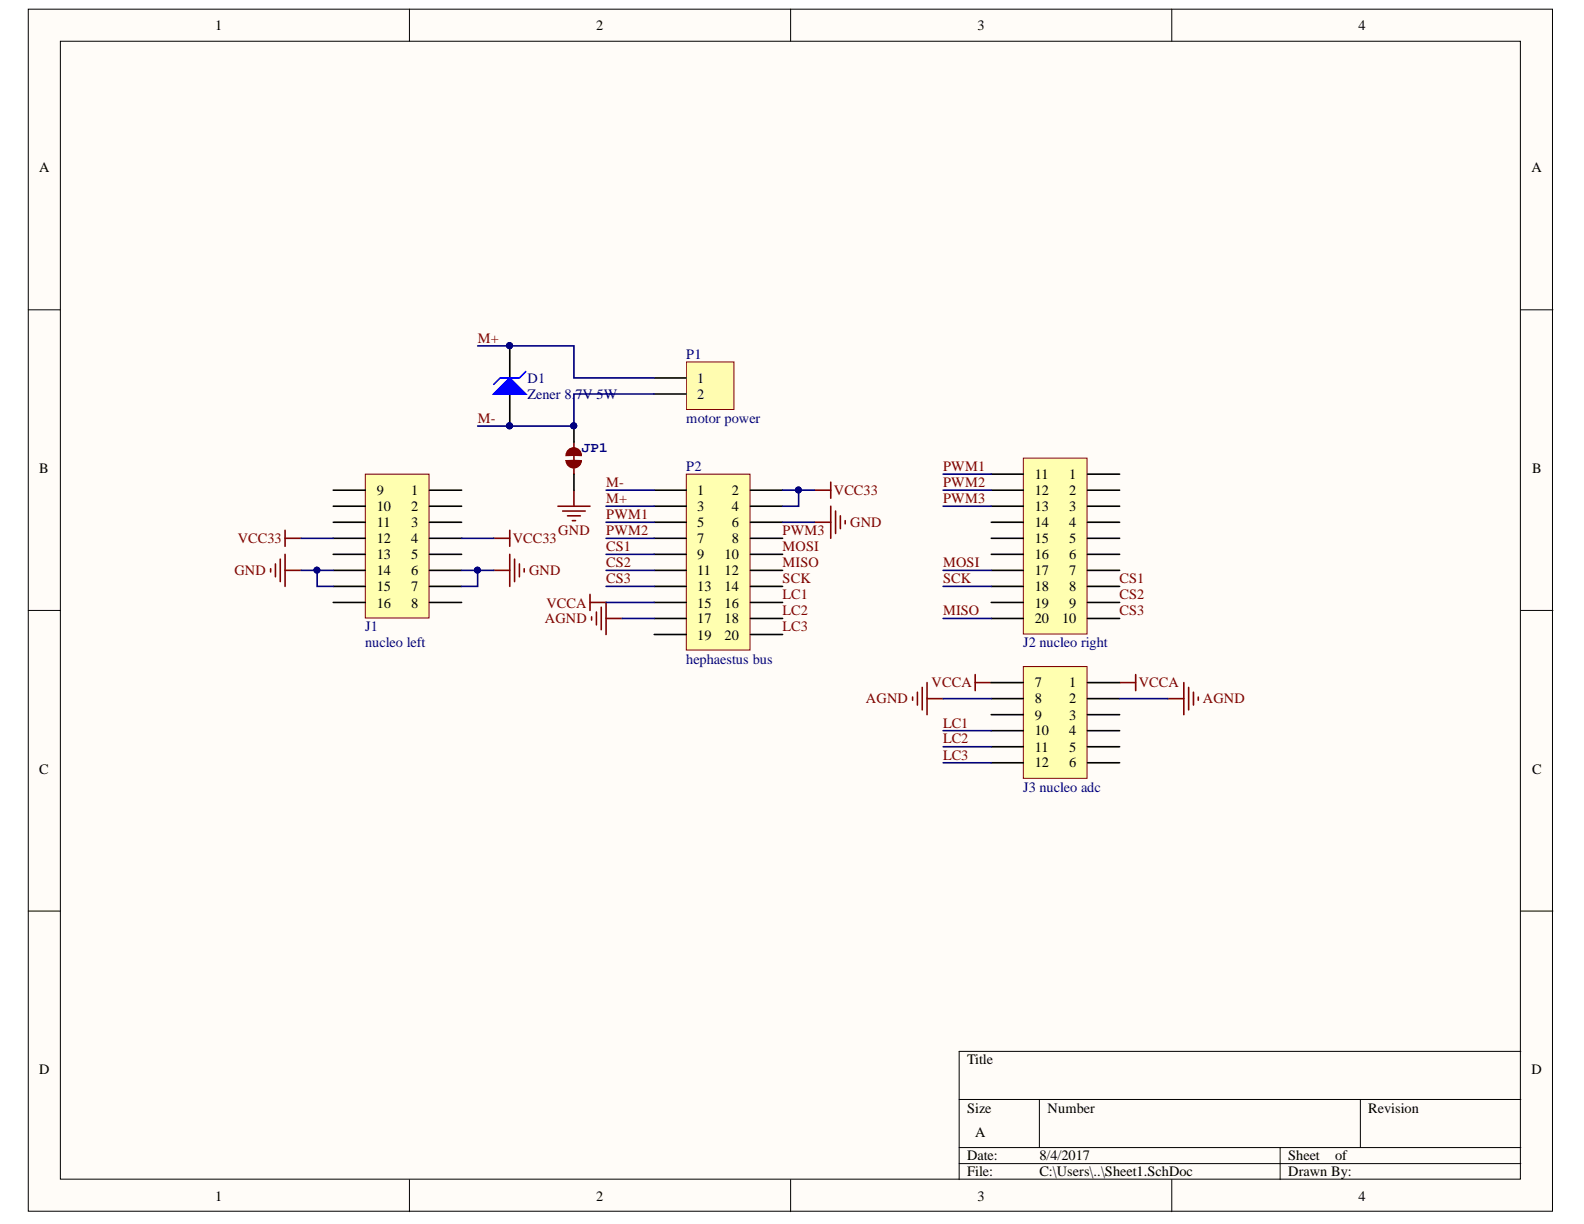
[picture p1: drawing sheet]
# Altium project rbe3001-plan-c.PrjPcb
1 sheet, 7 parts. Net scope: global (net labels, ports and power ports of the same name join across sheets).
Board file: PCB1.PcbDoc

## Sheet Sheet1.SchDoc
size A

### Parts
D1  Zener 8.7V 5W  [DIODE-0.7]
J1  nucleo left  [61301621121]
J2  nucleo right  [61302021121]
J3  nucleo adc  [61301221121]
JP1  JUMPER-PAD-2-NC_BY_TRACENO_SILK  [PAD-JUMPER-2-NC_BY_TRACE_NO_SILK]  (value not drawn)  (net tie, no BOM)
P1  motor power  [691213710002]
P2  hephaestus bus  [612020235121]

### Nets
AGND: J3.2 J3.8 P2.17
GND: J1.6 J1.7 J1.14 J1.15 JP1.1 P2.6
VCC33: J1.4 J1.12 P2.2 P2.4
VCCA: J3.1 J3.7 P2.15
CS1: J2.8 P2.9
CS2: J2.9 P2.11
CS3: J2.10 P2.13
LC1: J3.10 P2.16
LC2: J3.11 P2.18
LC3: J3.12 P2.20
M+: D1.2(K) P1.1 P2.3
M-: D1.1(A) JP1.2 P1.2 P2.1
MISO: J2.20 P2.12
MOSI: J2.17 P2.10
PWM1: J2.11 P2.5
PWM2: J2.12 P2.7
PWM3: J2.13 P2.8
SCK: J2.18 P2.14

Not connected (* = marked no-connect by the designer): J1 1 2 3 5 8 9 10 11 13 16; J2 1 2 3 4 5 6 7 14 15 16 19; J3 3 4 5 6 9; P2 19
